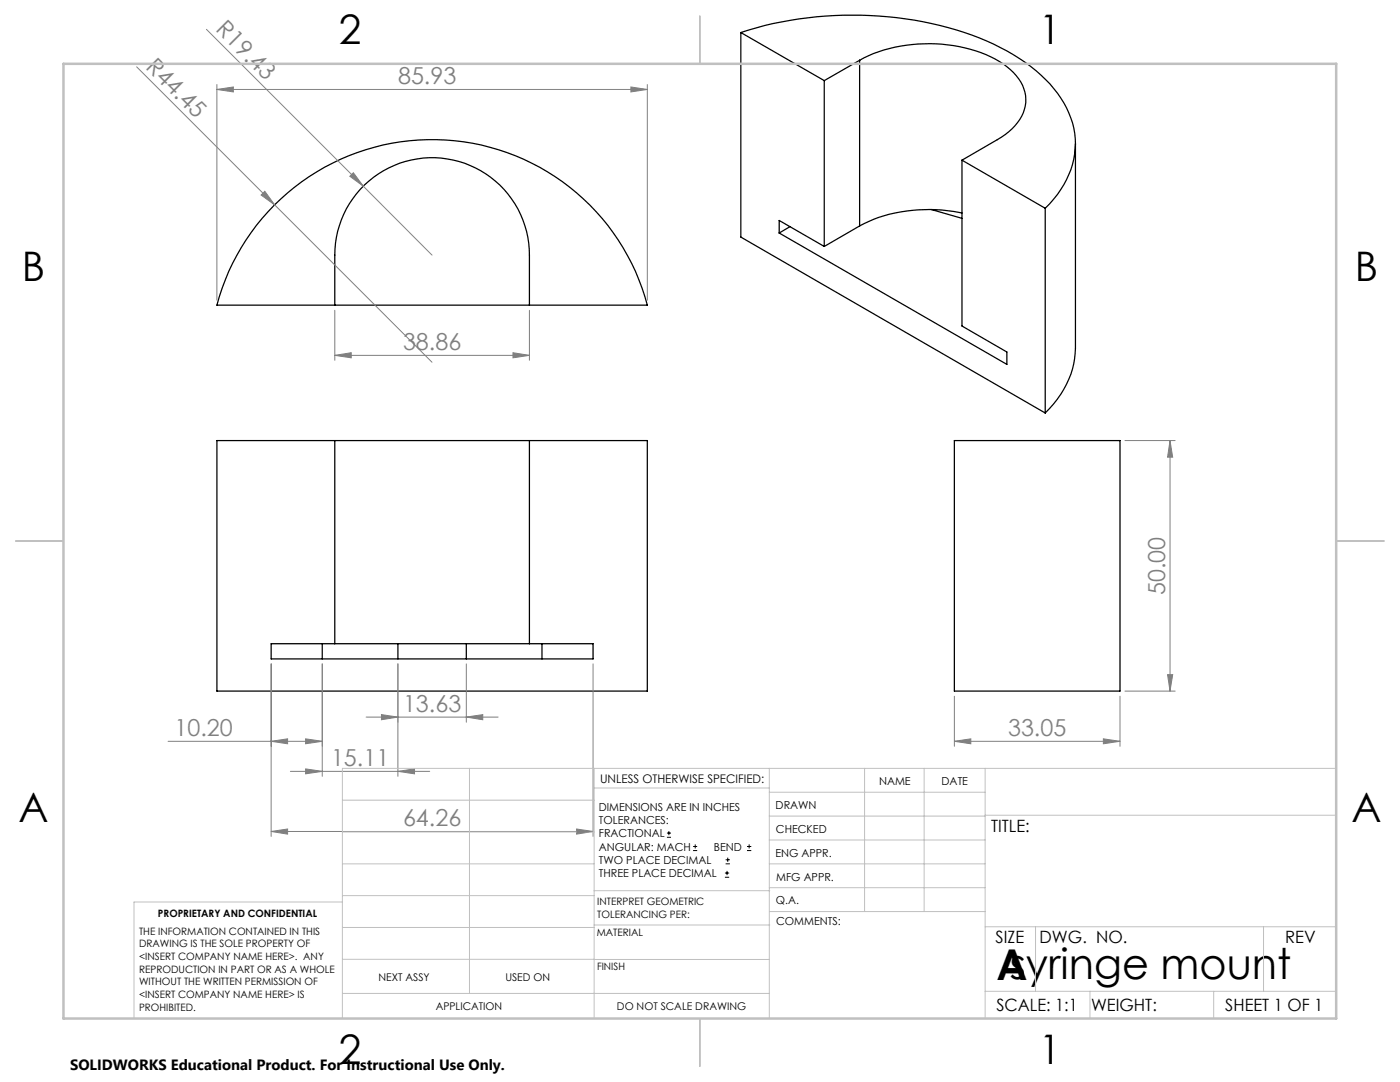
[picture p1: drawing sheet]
<svg xmlns="http://www.w3.org/2000/svg" width="279mm" height="216mm" viewBox="0 0 279 216" stroke-linecap="round" stroke-linejoin="round" font-family="sans-serif">
<g fill="none" stroke="#000" stroke-width=".25">
<path d="M147.8 6.5a72.5 72.5 0 0 1 49 1.6 34.8 34.8 0 0 1 14.3 10.5 16 16 0 0 1-.1 20.2l-2.4 2.8M147.8 6.5v40.8l60.8 35.1M147.8 6.5l16.7 9.6M164.5 16.1v33.1M171.6 12a30.5 30.5 0 0 1 25.2-1.1 12.9 12.9 0 0 1 7.5 6.8 7.5 7.5 0 0 1-2.3 8l-2.2 1.7-7.8 4.6M171.6 12l-7.1 4.1M171.6 12v33.1M192 32l16.6 9.6M192 32v33.1l8.9 5.1v2.5l-45.4-26.2M214.6 28.7v40.8a18.4 18.4 0 0 1-6 12.9M54.8 40.9a44.5 44.5 0 0 1 74.4 20h-85.9a44.8 44.8 0 0 1 11.5-20zM155.5 46.5v-2.5l9 5.2"/>
<path d="M157.7 45.2l-2.2 1.3M171.6 45.1l-7.1 4.1M185.8 41.8l6.2 1.8M192 42.5a30.8 30.8 0 0 0-20.4 2.6M208.6 41.6v40.8M66.8 60.9v-10a19.4 19.4 0 0 1 19.4-19.4 19.4 19.4 0 0 1 19.5 19.4v10M66.8 87.9h38.9M66.8 87.9v40.5M66.8 87.9h-23.5v50h85.9v-50h-23.5M105.7 87.9v40.5M190.5 87.9h33v50h-33zM64.3 128.4v3.1"/>
<path d="M66.8 128.4h38.9M66.8 128.4h-12.7v3.1h64.3v-3.1h-12.7M79.4 128.4v3.1M93.1 128.4v3.1M108.2 128.4v3.1"/>
</g>
<g fill="none" stroke="#000" stroke-width=".2">
<path d="M133.1 167.1h.8M133.1 166.2h.8M133.5 165.8v.9M138.3 169.7h.8M138.3 168.9h.8M138.7 168.5v.8M144.7 175h.8M144.7 174.2h.8M144.8 172.4h.9M144.8 171.6h.9M145.1 173.8v.8M145.2 171.1v.9"/>
<path d="M149.1 169.7h.8M149.1 168.9h.8M149.5 168.5v.8"/>
</g>
<g fill="none" stroke="#808080" stroke-width=".2">
<path d="M27.3 13.3l27.5 27.6M41.2 5.9l31.3 31.2M43.3 17.9l3.3-.5v.9zM43.3 16.9v43M43.3 17.9h85.9M125.9 17.4l3.3 .5-3.3 .4zM129.2 16.9v43M52.1 38.9l.7-.7 2 2.7zM69.8 35.2l.7-.7 2 2.6zM72.5 37.1l13.7 13.8M54.8 40.9l31.4 31.4M66.8 70.9l3.3-.5v1z"/>
<path d="M66.8 61.9v10M66.8 70.9h38.9M102.4 70.4l3.3 .5-3.3 .5zM105.7 61.9v10M224.5 87.9h10M233.5 87.9l.5 3.3h-1zM233.5 87.9v50M54.1 132.5v34.4M64.3 132.5v22.4M79.4 132.5v22.4M93.1 132.5v11.6M118.4 132.5v34.4"/>
<path d="M190.5 138.9v10M223.5 138.9v10M224.5 137.9h10M233 134.6h1l-.5 3.3zM33.5 147.9h30.8M54.1 147.9l3.3-.5v1zM58 153.9h27.8M61 147.4l3.3 .5-3.3 .5zM61 153.4l3.3 .5-3.3 .5zM73.1 143.1h26.3M76.1 142.6l3.3 .5-3.3 .5zM79.4 153.9l3.3-.5v1z"/>
<path d="M93.1 143.1l3.2-.5v1zM190.5 147.9l3.2-.5v1zM190.5 147.9h33M220.2 147.4l3.3 .5-3.3 .5zM54.1 165.9l3.3-.5v1zM54.1 165.9h64.3M115.1 165.4l3.3 .5-3.3 .5z"/>
</g>
<g fill="none" stroke="#c0c0c0" stroke-width=".2">
<path d="M68.3 159.7h50.3M93.7 153.3v44.9M118.6 153.3v49.9M118.6 157.2h34.9M153.5 153.3v49.9M153.5 158.1h43.1M172.5 153.3v28.6M184.4 153.3v28.6M196.6 153.3v49.9M266.7 153.3h-198.4v49.9M68.3 178.7h50.3M68.3 172.4h50.3"/>
<path d="M68.3 166h50.3M68.3 180h-41.6v23.2M118.6 177.7h35M153.5 167.6h43.1M153.5 162.8h43.1M153.5 172.4h43.1M153.5 177.1h43.1M196.6 162.7h70.1M68.3 198.2h85.2M68.3 191.4l85.2 .1M68.3 185.1h50.3M118.6 184.6h35"/>
<path d="M153.6 181.9h43M196.6 197.8h70.1M196.6 184.9h70.1M206.7 184.9v12.9M217.5 197.8v5.4M242.2 197.8v5.4M252.2 184.9v12.9"/>
</g>
<path d="M139.7 3.2v9.5M3.1 107.9h9.6M266.7 107.9h9.5M139.7 203.2v9.6" fill="none" stroke="#c0c0c0" stroke-width=".25"/>
<path d="M12.7 12.7h254v190.5h-254z" fill="none" stroke="#c0c0c0" stroke-width=".5"/>
<g fill="#808080">
<path d="M69.8 35.2l.7-.7 2 2.6z"/>
<path d="M52.1 38.9l.7-.7 2 2.7z"/>
<path d="M54.1 165.9l3.3-.5v1zM115.1 165.4l3.3 .5-3.3 .5zM76.1 142.6l3.3 .5-3.3 .5zM93.1 143.1l3.2-.5v1zM54.1 147.9l3.3-.5v1zM61 147.4l3.3 .5-3.3 .5zM66.8 70.9l3.3-.5v1zM102.4 70.4l3.3 .5-3.3 .5zM190.5 147.9l3.2-.5v1zM220.2 147.4l3.3 .5-3.3 .5z"/>
<path d="M61 153.4l3.3 .5-3.3 .5zM79.4 153.9l3.3-.5v1z"/>
<path d="M233 134.6h1l-.5 3.3zM233.5 87.9l.5 3.3h-1z"/>
<path d="M43.3 17.9l3.3-.5v.9zM125.9 17.4l3.3 .5-3.3 .4z"/>
</g>
<text font-size="8.5" x="198.9" y="195.5">Asyringe mount</text>
<g font-size="8.1">
<text x="67.6" y="8.9">2</text>
<text x="207.3" y="8.9">1</text>
<text x="4.4" y="56.2">B</text>
<text x="270.4" y="56.2">B</text>
<text x="3.7" y="164.1">A</text>
<text x="269.7" y="164.1">A</text>
<text x="67.6" y="212.4">2</text>
<text x="207.3" y="212.4">1</text>
</g>
<g font-size="4.7" fill="#808080">
<text x="42.9" y="6.1" transform="rotate(45 42.9 6.1)">R19.43</text>
<text x="28.9" y="13.5" transform="rotate(45 28.9 13.5)">R44.45</text>
<text x="79.4" y="16.8">85.93</text>
<text x="80.4" y="69.9">38.86</text>
<text x="232.5" y="118.7" transform="rotate(-90 232.5 118.7)">50.00</text>
<text x="80.4" y="142.1">13.63</text>
<text x="34.8" y="146.9">10.20</text>
<text x="201.2" y="146.9">33.05</text>
<text x="66.1" y="152.9">15.11</text>
<text x="80.4" y="164.9">64.26</text>
</g>
<g font-size="3.4">
<text x="197.8" y="166">TITLE:</text>
<text x="198.7" y="188.1">SIZE</text>
<text x="207.5" y="188.1">DWG. NO.</text>
<text x="256.5" y="188.2">REV</text>
<text x="198.8" y="201.7">SCALE: 1:1</text>
<text x="217.7" y="201.8">WEIGHT:</text>
<text x="244.5" y="201.7">SHEET 1 OF 1</text>
</g>
<text font-size="3" x="14" y="213.5">SOLIDWORKS Educational Product. For Instructional Use Only.</text>
<text font-size="2.4" x="119.8" y="156.2">UNLESS OTHERWISE SPECIFIED:</text>
<g font-size="2.2">
<text x="119.5" y="161.8">DIMENSIONS ARE IN INCHES</text>
<text x="154.8" y="161.4">DRAWN</text>
<text x="175.4" y="156.6">NAME</text>
<text x="187.9" y="156.7">DATE</text>
<text x="119.5" y="164.4">TOLERANCES:</text>
<text x="119.5" y="167.1">FRACTIONAL</text>
<text x="154.9" y="166.3">CHECKED</text>
<text x="119.5" y="169.7">ANGULAR: MACH</text>
<text x="119.5" y="172.4">TWO PLACE DECIMAL</text>
<text x="142.5" y="169.7">BEND</text>
<text x="154.8" y="170.9">ENG APPR.</text>
<text x="119.5" y="175">THREE PLACE DECIMAL</text>
<text x="154.9" y="175.7">MFG APPR.</text>
<text x="154.9" y="180.4">Q.A.</text>
<text x="154.9" y="184.6">COMMENTS:</text>
</g>
<g font-size="2.1">
<text x="75.5" y="195.7">NEXT ASSY</text>
<text x="100.9" y="195.7">USED ON</text>
<text x="86.9" y="201.5">APPLICATION</text>
<text x="123.1" y="201.6">DO NOT SCALE DRAWING</text>
</g>
<g font-size="2">
<text x="31.5" y="182.9">PROPRIETARY AND CONFIDENTIAL</text>
<text x="119.2" y="180.6">INTERPRET GEOMETRIC</text>
<text x="119.2" y="183.1">TOLERANCING PER:</text>
<text x="27.8" y="186.5">THE INFORMATION CONTAINED IN THIS</text>
<text x="27.8" y="189">DRAWING IS THE SOLE PROPERTY OF</text>
<text x="27.8" y="191.6">&lt;INSERT COMPANY NAME HERE&gt;. ANY</text>
<text x="119.1" y="186.7">MATERIAL</text>
<text x="27.8" y="194.1">REPRODUCTION IN PART OR AS A WHOLE</text>
<text x="27.8" y="196.6">WITHOUT THE WRITTEN PERMISSION OF</text>
<text x="119.1" y="193.5">FINISH</text>
<text x="27.8" y="199.1">&lt;INSERT COMPANY NAME HERE&gt; IS</text>
<text x="27.8" y="201.7">PROHIBITED.</text>
</g>
</svg>
